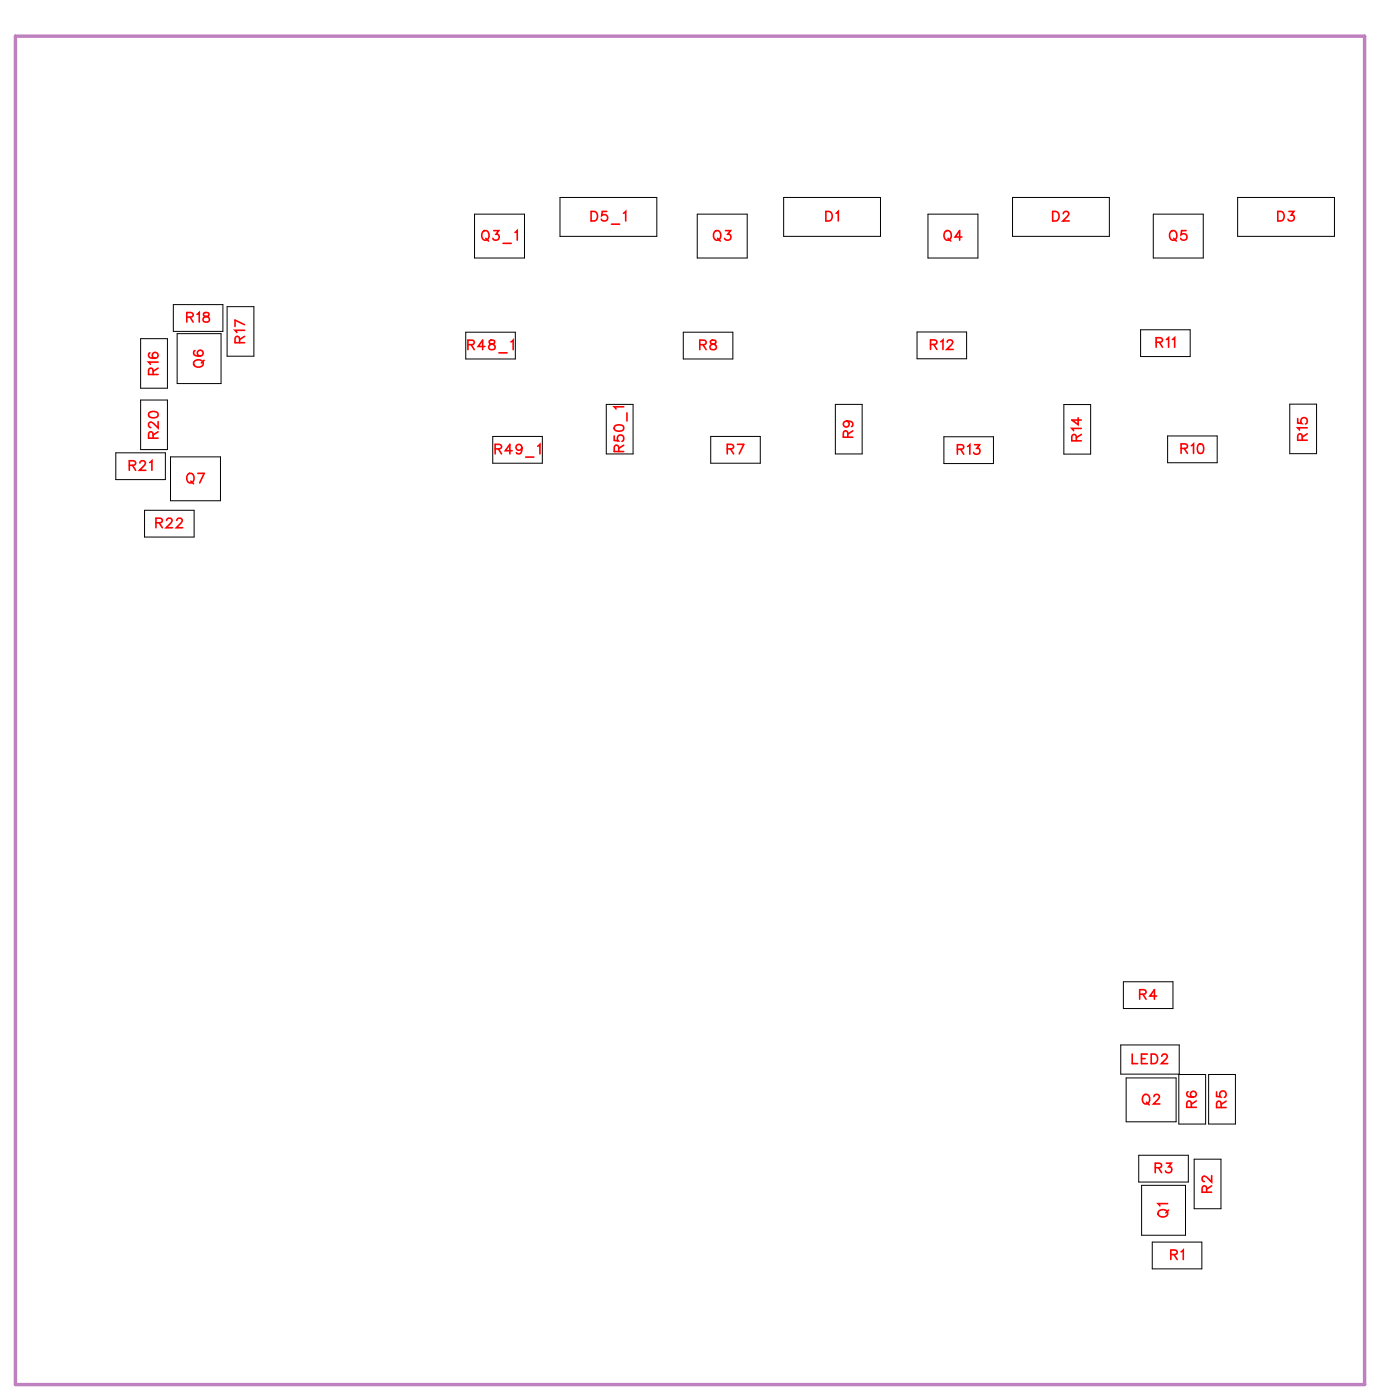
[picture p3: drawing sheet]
<svg xmlns="http://www.w3.org/2000/svg" width="102mm" height="104mm" viewBox="0 0 102 104" stroke-linecap="round" stroke-linejoin="round" font-family="sans-serif">
<path d="M1.1 2.7h100v100h-100z" fill="none" stroke="#bf80bf" stroke-width=".25"/>
<g fill="none" stroke="#000" stroke-width=".07">
<path d="M35.2 15.9h3.7v3.2h-3.7zM41.5 14.6h7.2v2.9h-7.2zM51.7 15.9h3.7v3.2h-3.7zM58.1 14.6h7.2v2.9h-7.2zM68.8 15.9h3.7v3.2h-3.7zM75 14.6h7.2v2.9h-7.2zM85.5 15.9h3.7v3.2h-3.7zM91.7 14.6h7.2v2.9h-7.2zM8.6 33.6h3.7v2h-3.7zM10.4 25.1h2v3.7h-2zM10.4 29.7h2v3.6h-2zM10.7 37.8h3.7v2h-3.7z"/>
<path d="M12.6 33.9h3.7v3.2h-3.7zM12.8 22.6h3.7v2h-3.7zM13.1 24.7h3.3v3.7h-3.3zM16.8 22.7h2v3.7h-2zM34.5 24.6h3.7v2h-3.7zM36.5 32.4h3.7v2h-3.7zM44.9 30h2v3.7h-2zM50.6 24.6h3.7v2h-3.7zM52.7 32.4h3.7v2h-3.7zM61.9 30h2v3.7h-2zM68 24.6h3.6v2h-3.6zM70 32.4h3.6v2h-3.6z"/>
<path d="M78.9 30h1.9v3.7h-1.9zM84.5 24.5h3.7v1.9h-3.7zM86.5 32.3h3.7v2h-3.7zM95.6 30h2v3.6h-2zM83.1 77.5h4.3v2.2h-4.3zM83.3 72.8h3.6v2h-3.6zM83.5 79.9h3.7v3.3h-3.7zM87.4 79.7h2v3.7h-2zM89.6 79.7h2v3.7h-2zM84.4 85.7h3.7v2h-3.7zM84.6 87.9h3.3v3.7h-3.3zM85.4 92.1h3.7v2h-3.7z"/>
<path d="M88.5 86h2v3.6h-2z"/>
</g>
<g fill="none" stroke="#f00" stroke-width=".12">
<path d="M35.8 17.2v-.1a.33 .33 0 0 1 .5 .4 .33 .33 0 0 1-.5 .3l-.1-.3zM36 17.7l.2 .2M36.6 17.1h.4l-.2 .3a.24 .24 0 0 1 .1 .4 .24 .24 0 0 1-.4-.1M37.3 18h.6M38.2 17.2l.1-.1v.7M43.8 15.7h.2a.38 .38 0 0 1 .3 .3 .38 .38 0 0 1-.3 .4h-.2zM45 15.7h-.4v.3a.25 .25 0 0 1 .4 0 .25 .25 0 0 1-.1 .4 .25 .25 0 0 1-.3-.1M45.3 16.6h.6M46.2 15.8l.2-.1v.7M53 17.2v-.1a.33 .33 0 0 1 .4 .4 .33 .33 0 0 1-.4 .3l-.1-.3zM53.2 17.7l.2 .2M53.8 17.1h.3l-.2 .3a.24 .24 0 0 1 .2 .4 .24 .24 0 0 1-.4-.1"/>
<path d="M61.2 15.7h.2a.38 .38 0 0 1 .3 .3 .38 .38 0 0 1-.3 .4h-.2zM62 15.8l.1-.1v.7M70 17.2l.1-.1a.33 .33 0 0 1 .4 .4 .33 .33 0 0 1-.4 .3l-.1-.3zM70.3 17.7l.2 .2M71.3 17.6h-.5l.3-.5v.7M78 15.7h.3a.38 .38 0 0 1 .2 .3 .38 .38 0 0 1-.2 .4h-.3zM78.8 15.9l.1-.2h.2l.1 .1-.1 .3-.3 .3h.5M86.8 17.2v-.1a.33 .33 0 0 1 .4 .4 .33 .33 0 0 1-.4 .3l-.1-.3zM87 17.7l.2 .2M87.9 17.1h-.3l-.1 .3a.25 .25 0 0 1 .4 0 .25 .25 0 0 1 0 .4 .25 .25 0 0 1-.4-.1M94.7 15.7h.2a.38 .38 0 0 1 .3 .3 .38 .38 0 0 1-.3 .4h-.2zM95.5 15.7h.4l-.2 .3a.24 .24 0 0 1 .2 .3 .24 .24 0 0 1-.4 0"/>
<path d="M9.6 34.5h.4l.1-.2-.2-.1h-.3v.7M9.8 34.5l.3 .4M10.4 34.3l.1-.1h.1l.2 .1-.1 .2-.4 .4h.5M11 30.6l.3-.1a.3 .3 0 0 1 .4 .3 .38 .38 0 0 1-.4 .2 .38 .38 0 0 1-.3-.3zM11.1 34.3l.2-.1v.7M11.1 26.2h-.1a.35 .35 0 0 0 .3 .4 .35 .35 0 0 0 .4-.2 .22 .22 0 0 0-.2-.3 .22 .22 0 0 0-.2 .2 .22 .22 0 0 0 .2 .3M11.3 27.8v-.4l-.2-.1-.1 .2v.3h.7M11.3 32.5v-.4l-.2-.1-.1 .2v.3h.7M11.6 38.8l.4-.1v-.1l-.1-.2h-.3v.7M11.7 26.9h-.7l.1 .1M11.7 31.3v.4l-.3-.3-.3-.1-.1 .1v.2l.2 .1M11.7 27.3l-.4 .2"/>
<path d="M11.7 32l-.4 .3M11.8 38.8l.2 .3M12.3 38.6l.2-.2h.1l.2 .2-.1 .2-.4 .3h.5M13.1 38.6l.1-.2h.2l.1 .2-.1 .2-.3 .3h.4M13.8 23.5h.4l.1-.2-.2-.1h-.3v.7M13.9 35.2l.1-.1a.33 .33 0 0 1 .4 .4 .33 .33 0 0 1-.4 .3l-.2-.3zM14.1 23.5l.2 .4M14.1 35.7l.2 .2M14.5 26.8a.35 .35 0 0 1 .4-.1 .35 .35 0 0 1 .1 .4 .33 .33 0 0 1-.4 .1 .33 .33 0 0 1-.1-.4zM14.5 26h-.1a.35 .35 0 0 0 .2 .5 .35 .35 0 0 0 .5-.3 .22 .22 0 0 0-.2-.2 .22 .22 0 0 0-.3 .2 .22 .22 0 0 0 .2 .2M14.6 23.3l.2-.1v.7M14.7 35.1h.4l-.3 .7"/>
<path d="M15.1 23.2v.2l.3 .1 .1 .2a.24 .24 0 0 1-.2 .2 .24 .24 0 0 1-.3-.2l.5-.4v-.1zM15.1 26.7l-.2 .2M17.8 25.4l-.1-.4-.1-.1-.2 .2v.3h.7M18.1 24.5h-.7l.2 .2M18.1 24.9l-.3 .3M18.1 24.1l-.7-.4v.5M34.7 25.6l.4-.1 .1-.1-.2-.2h-.3v.7M34.9 25.6l.3 .3M35.9 25.7h-.5l.4-.5v.7M36.3 25.3v.2l.3 .1 .1 .1a.24 .24 0 0 1-.2 .2 .24 .24 0 0 1-.3-.2l.5-.3-.1-.1zM36.7 33.3h.4l.1-.2-.2-.1h-.3v.7M36.9 33.3l.3 .4"/>
<path d="M37 26.2h.6M37.9 25.4l.1-.2v.7M38 33.4h-.5l.3-.4v.7M38.7 33.2a.22 .22 0 0 1-.3 .2 .22 .22 0 0 1-.1-.4 .22 .22 0 0 1 .3 .1l.1 .1a.34 .34 0 0 1-.3 .5l-.1-.1M39 33.9h.6M39.9 33.1l.1-.1v.7M45.5 32.3v.4h.3a.25 .25 0 0 1 0-.4 .25 .25 0 0 1 .4 .1 .25 .25 0 0 1-.1 .3M45.6 31.6l.2-.1a.3 .3 0 0 1 .4 .3 .38 .38 0 0 1-.3 .2 .38 .38 0 0 1-.4-.3zM45.9 33.5l-.1-.4-.1-.1-.2 .2v.3h.7M46.2 30.2h-.7l.2 .1M46.2 33l-.3 .3M46.5 30.6v.6"/>
<path d="M51.9 25.6l.4-.1v-.1l-.1-.2h-.3v.7M52.1 25.6l.2 .3M52.7 25.3v.2l.3 .1 .1 .1a.24 .24 0 0 1-.2 .2 .24 .24 0 0 1-.3-.2l.5-.3-.1-.1zM53.9 33.3h.4l.1-.2-.2-.1h-.3v.7M54.1 33.3l.3 .4M54.7 33h.4l-.3 .7M62.7 31.2a.22 .22 0 0 1 .2 .3 .22 .22 0 0 1-.3 .1 .22 .22 0 0 1 0-.3l.1-.1a.34 .34 0 0 1 .5 .3l-.1 .1M62.8 32.4v-.4h-.2l-.1 .1v.3h.7M63.2 32l-.4 .2M69 25.5h.4v-.2l-.1-.1h-.3v.7M69.2 25.5l.2 .4M69.7 25.3l.2-.1v.7"/>
<path d="M70.2 25.4l.1-.2h.2l.1 .1-.1 .3-.3 .3h.4M71 33.3h.4v-.2l-.1-.1h-.3v.7M71.2 33.3l.2 .4M71.7 33.1l.2-.1v.7M72.2 33h.4l-.2 .3a.24 .24 0 0 1 .2 .3 .24 .24 0 0 1-.4 0M79.8 32.7l-.1-.4-.1-.1-.2 .2v.3h.7M79.9 31v.5l-.5-.3h.7M80.1 31.8h-.7l.2 .1M80.1 32.2l-.3 .3M85.7 25.4l.4-.1 .1-.1-.2-.2h-.3v.8M85.9 25.4l.3 .4M86.4 25.2l.2-.2v.8"/>
<path d="M86.9 25.2l.2-.2v.8M87.5 33.3l.4-.1 .1-.1-.2-.2h-.3v.7M87.8 33.3l.2 .3M88.3 33.1l.2-.2v.7M88.8 33l.1-.1a.37 .37 0 0 1 .3 .4 .37 .37 0 0 1-.3 .3 .45 .45 0 0 1-.1-.6zM96.2 31v.4h.3a.25 .25 0 0 1 0-.4 .25 .25 0 0 1 .4 .1 .25 .25 0 0 1-.1 .3M96.5 32.6v-.4h-.2l-.1 .1v.3h.7M96.9 31.7h-.7l.1 .2M96.9 32.2l-.4 .2M83.9 78.2v.7h.4M84.5 73.7h.4v-.2l-.1-.1h-.3v.7M84.6 78.5h.3"/>
<path d="M84.7 73.7l.2 .4M85 78.2h-.4v.7h.4M85.3 78.2h.3a.38 .38 0 0 1 .2 .3 .38 .38 0 0 1-.2 .4h-.3zM85.7 73.9h-.5l.4-.5v.7M86.1 78.3l.1-.1h.2l.1 .1-.1 .2-.3 .4h.5M84.7 81.3l.1-.1a.33 .33 0 0 1 .4 .3 .33 .33 0 0 1-.4 .3l-.1-.2zM85 81.7l.2 .2M85.5 81.3l.2-.1h.1l.1 .1-.1 .2-.3 .4h.5M85.6 86.6h.4l.1-.2-.2-.1h-.3v.7M85.9 86.6l.2 .4M85.9 89.8a.35 .35 0 0 1 .5-.1 .35 .35 0 0 1 .1 .4 .33 .33 0 0 1-.5 .1 .33 .33 0 0 1-.1-.4zM86.4 86.3h.4l-.2 .2a.24 .24 0 0 1 .2 .4 .24 .24 0 0 1-.4-.1"/>
<path d="M86.5 89.3h-.7l.2 .1M86.6 89.7l-.2 .2M86.8 93h.4l.1-.2-.2-.1h-.3v.7M87 93l.3 .4M87.5 92.8l.2-.1v.7M88.1 81h-.1a.35 .35 0 0 0 .2 .4 .35 .35 0 0 0 .5-.2 .22 .22 0 0 0-.2-.3 .22 .22 0 0 0-.3 .2 .22 .22 0 0 0 .2 .3M88.3 82.1v-.4l-.2-.1-.1 .2v.3h.7M88.7 81.6l-.4 .3M89.4 88.4v-.4l-.2-.1-.1 .2v.3h.7M89.8 87.2v.5l-.3-.4-.3-.1-.1 .2v.1l.2 .1M89.8 87.9l-.4 .3M90.2 81v.3h.3a.25 .25 0 0 1 0-.3 .25 .25 0 0 1 .3 0 .25 .25 0 0 1-.1 .4"/>
<path d="M90.5 82.1v-.4h-.2l-.1 .1v.3h.7M90.9 81.7l-.4 .2"/>
</g>
<g font-size="1.2" fill="#fff">
<text x="43.8" y="16.7">D5_1</text>
<text x="61.2" y="16.7">D1</text>
<text x="78" y="16.7">D2</text>
<text x="94.6" y="16.7">D3</text>
<text x="35.6" y="18.1">Q3_1</text>
<text x="52.8" y="18.1">Q3</text>
<text x="69.9" y="18.1">Q4</text>
<text x="86.6" y="18.1">Q5</text>
<text x="12" y="27.8" transform="rotate(-90 12 27.8)">R16</text>
<text x="13.8" y="24.2">R18</text>
<text x="15.4" y="27.3" transform="rotate(-90 15.4 27.3)">Q6</text>
<text x="18.4" y="25.5" transform="rotate(-90 18.4 25.5)">R17</text>
<text x="34.6" y="26.2">R48_1</text>
<text x="51.8" y="26.2">R8</text>
<text x="68.9" y="26.2">R12</text>
<text x="85.6" y="26">R11</text>
<text x="9.5" y="35.2">R21</text>
<text x="12" y="32.6" transform="rotate(-90 12 32.6)">R20</text>
<text x="36.6" y="34">R49_1</text>
<text x="46.5" y="33.5" transform="rotate(-90 46.5 33.5)">R50_1</text>
<text x="53.8" y="34">R7</text>
<text x="63.5" y="32.5" transform="rotate(-90 63.5 32.5)">R9</text>
<text x="70.9" y="34">R13</text>
<text x="80.4" y="32.8" transform="rotate(-90 80.4 32.8)">R14</text>
<text x="87.5" y="33.9">R10</text>
<text x="97.2" y="32.7" transform="rotate(-90 97.2 32.7)">R15</text>
<text x="11.5" y="39.4">R22</text>
<text x="13.8" y="36.1">Q7</text>
<text x="84.4" y="74.4">R4</text>
<text x="83.9" y="79.2">LED2</text>
<text x="84.6" y="82.2">Q2</text>
<text x="89" y="82.2" transform="rotate(-90 89 82.2)">R6</text>
<text x="91.2" y="82.2" transform="rotate(-90 91.2 82.2)">R5</text>
<text x="85.6" y="87.3">R3</text>
<text x="90.1" y="88.5" transform="rotate(-90 90.1 88.5)">R2</text>
<text x="86.7" y="93.7">R1</text>
<text x="86.8" y="90.3" transform="rotate(-90 86.8 90.3)">Q1</text>
</g>
</svg>
